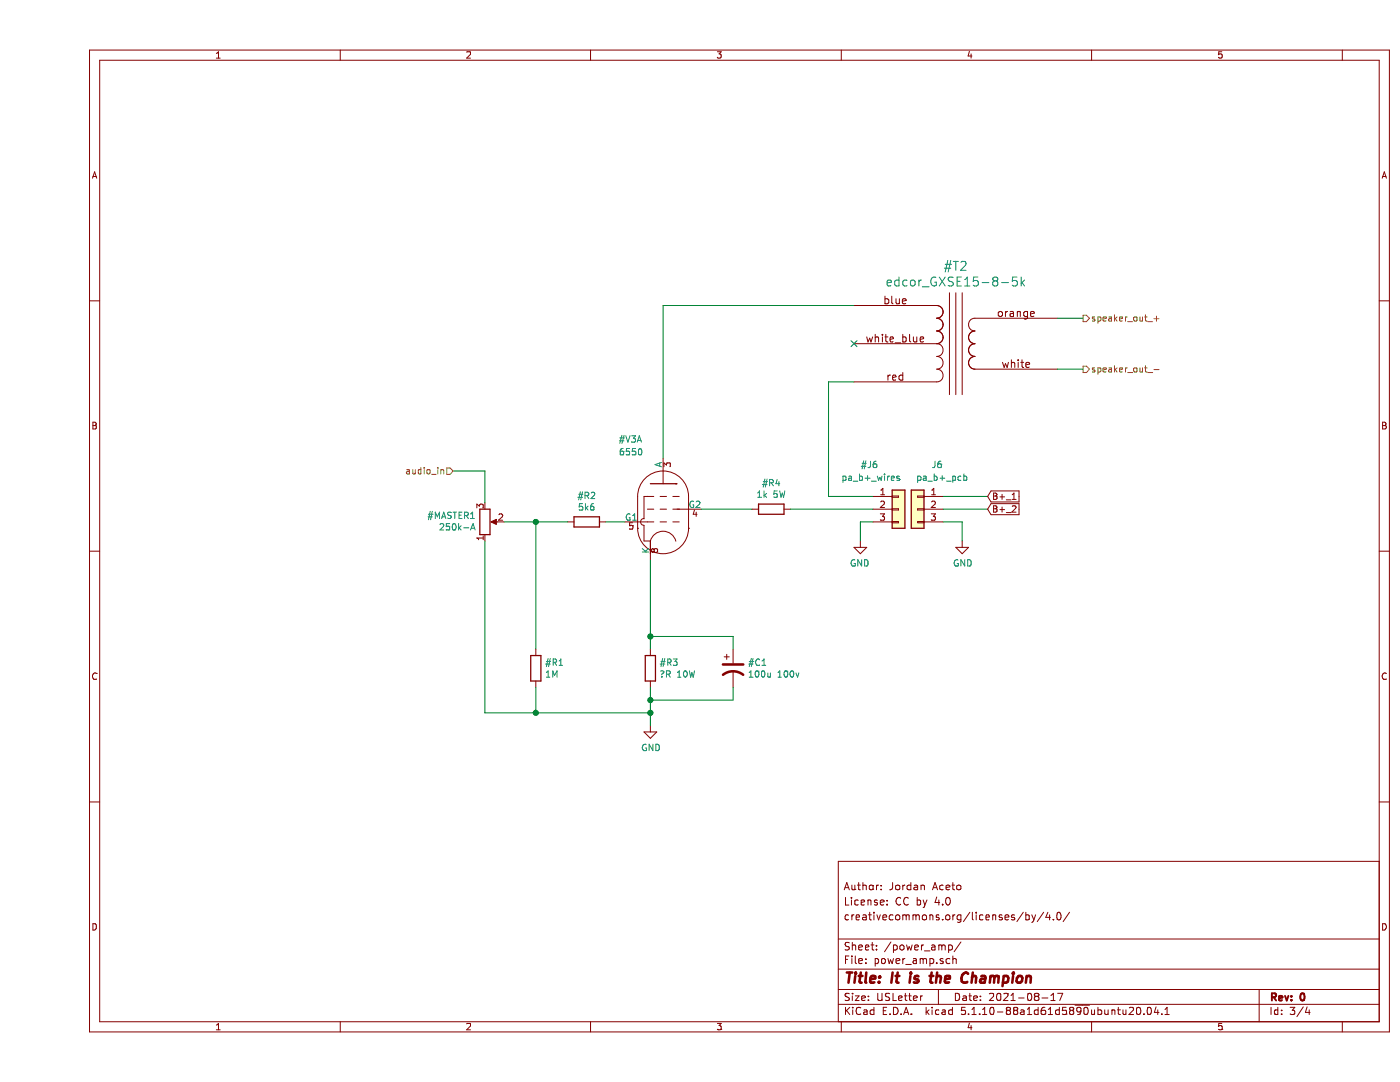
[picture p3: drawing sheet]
EESchema Schematic File Version 4
EELAYER 30 0
EELAYER END
$Descr USLetter 11000 8500
encoding utf-8
Sheet 3 4
Title "It is the Champion"
Date "2021-08-17"
Rev "0"
Comp ""
Comment1 "creativecommons.org/licenses/by/4.0/"
Comment2 "License: CC by 4.0"
Comment3 "Author: Jordan Aceto"
Comment4 ""
$EndDescr
$Comp
L Device:R #R2
U 1 1
P 4300 4100
F 0 "#R2" V 4093 4100 50  0000 C CNN
F 1 "5k6" V 4184 4100 50  0000 C CNN
F 2 "Resistor_THT:R_Axial_DIN0414_L11.9mm_D4.5mm_P20.32mm_Horizontal" V 4230 4100 50  0001 C CNN
F 3 "~" H 4300 4100 50  0001 C CNN
	1    4300 4100
	0    1    1    0   
$EndComp
$Comp
L Device:R #R4
U 1 1
P 5750 4000
F 0 "#R4" V 5543 4000 50  0000 C CNN
F 1 "1k 5W" V 5634 4000 50  0000 C CNN
F 2 "Resistor_THT:R_Axial_DIN0414_L11.9mm_D4.5mm_P20.32mm_Horizontal" V 5680 4000 50  0001 C CNN
F 3 "~" H 5750 4000 50  0001 C CNN
	1    5750 4000
	0    1    1    0   
$EndComp
$Comp
L Device:R #R3
U 1 1
P 4800 5250
F 0 "#R3" H 4870 5296 50  0000 L CNN
F 1 "?R 10W" H 4870 5205 50  0000 L CNN
F 2 "Resistor_THT:R_Axial_Power_L48.0mm_W12.5mm_P60.96mm" V 4730 5250 50  0001 C CNN
F 3 "~" H 4800 5250 50  0001 C CNN
	1    4800 5250
	1    0    0    -1  
$EndComp
$Comp
L Device:CP1 #C1
U 1 1
P 5450 5250
F 0 "#C1" H 5565 5296 50  0000 L CNN
F 1 "100u 100v" H 5565 5205 50  0000 L CNN
F 2 "" H 5450 5250 50  0001 C CNN
F 3 "~" H 5450 5250 50  0001 C CNN
	1    5450 5250
	1    0    0    -1  
$EndComp
Wire Wire Line
	4450 4100 4600 4100
Text GLabel 7450 3900 2    50   Input ~ 0
B+_1
Text GLabel 7450 4000 2    50   Input ~ 0
B+_2
Wire Wire Line
	5600 4000 5200 4000
Wire Wire Line
	5450 5100 5450 5000
Wire Wire Line
	5450 5000 4800 5000
Connection ~ 4800 5000
Wire Wire Line
	4800 5000 4800 5100
Wire Wire Line
	4800 5400 4800 5500
Wire Wire Line
	4800 5500 5450 5500
Wire Wire Line
	5450 5500 5450 5400
$Comp
L power:GND #PWR04
U 1 1
P 4800 5700
F 0 "#PWR04" H 4800 5450 50  0001 C CNN
F 1 "GND" H 4805 5527 50  0000 C CNN
F 2 "" H 4800 5700 50  0001 C CNN
F 3 "" H 4800 5700 50  0001 C CNN
	1    4800 5700
	1    0    0    -1  
$EndComp
Wire Wire Line
	4800 5700 4800 5600
Connection ~ 4800 5500
Text HLabel 8200 2900 2    50   Output ~ 0
speaker_out_-
Text HLabel 8200 2500 2    50   Output ~ 0
speaker_out_+
NoConn ~ 6400 2700
Wire Wire Line
	6400 2400 4900 2400
Wire Wire Line
	4900 2400 4900 3600
Wire Wire Line
	6200 3000 6400 3000
Wire Wire Line
	8200 2500 8000 2500
Wire Wire Line
	8000 2900 8200 2900
$Comp
L custom_parts:edcor_GXSE15-8-3.5k #T2
U 1 1
P 7250 2600
F 0 "#T2" H 7200 3110 70  0000 C CNN
F 1 "edcor_GXSE15-8-5k" H 7200 2989 70  0000 C CNN
F 2 "" H 7200 2600 60  0001 C CNN
F 3 "" H 7200 2600 60  0000 C CNN
	1    7250 2600
	1    0    0    -1  
$EndComp
$Comp
L custom_parts:KT88 #V3
U 1 1
P 4900 4050
F 0 "#V3" H 4550 4650 50  0000 L CNN
F 1 "6550" H 4550 4550 50  0000 L CNN
F 2 "Valve:Valve_Octal" H 5200 3700 50  0001 C CNN
F 3 "http://www.r-type.org/pdfs/el34.pdf" H 4900 4050 50  0001 C CNN
	1    4900 4050
	1    0    0    -1  
$EndComp
Wire Wire Line
	6550 4000 5900 4000
Wire Wire Line
	4800 5600 3900 5600
Connection ~ 4800 5600
Wire Wire Line
	4800 5600 4800 5500
$Comp
L Device:R #R1
U 1 1
P 3900 5250
F 0 "#R1" H 3970 5296 50  0000 L CNN
F 1 "1M" H 3970 5205 50  0000 L CNN
F 2 "Resistor_THT:R_Axial_DIN0414_L11.9mm_D4.5mm_P20.32mm_Horizontal" V 3830 5250 50  0001 C CNN
F 3 "~" H 3900 5250 50  0001 C CNN
	1    3900 5250
	1    0    0    -1  
$EndComp
Wire Wire Line
	3900 5400 3900 5600
Connection ~ 3900 5600
Wire Wire Line
	3900 5100 3900 4100
Connection ~ 3900 4100
Wire Wire Line
	3900 4100 4150 4100
Wire Wire Line
	4800 4400 4800 5000
Wire Wire Line
	3900 5600 3500 5600
Wire Wire Line
	3500 4250 3500 5600
Wire Wire Line
	3500 3950 3500 3700
Wire Wire Line
	3650 4100 3900 4100
Text HLabel 3250 3700 0    50   Input ~ 0
audio_in
$Comp
L Device:R_POT RV?
U 1 1
P 3500 4100
AR Path="/6111610F/61332047" Ref="RV?"  Part="1" 
AR Path="/61116994/61332047" Ref="#MASTER1"  Part="1" 
F 0 "#MASTER1" H 3430 4054 50  0000 R CNN
F 1 "250k-A" H 3430 4145 50  0000 R CNN
F 2 "" H 3500 4100 50  0001 C CNN
F 3 "~" H 3500 4100 50  0001 C CNN
	1    3500 4100
	1    0    0    1   
$EndComp
$Comp
L Connector_Generic:Conn_01x03 #J6
U 1 1
P 6750 4000
F 0 "#J6" H 6450 4350 50  0000 L CNN
F 1 "pa_b+_wires" H 6300 4250 50  0000 L CNN
F 2 "" H 6750 4000 50  0001 C CNN
F 3 "~" H 6750 4000 50  0001 C CNN
	1    6750 4000
	1    0    0    -1  
$EndComp
$Comp
L Connector_Generic:Conn_01x03 J6
U 1 1
P 6900 4000
F 0 "J6" H 6700 4350 50  0000 L CNN
F 1 "pa_b+_pcb" H 6500 4250 50  0000 L CNN
F 2 "Connector_Wire:SolderWire-0.75sqmm_1x03_P4.8mm_D1.25mm_OD2.3mm_Relief" H 6900 4000 50  0001 C CNN
F 3 "~" H 6900 4000 50  0001 C CNN
	1    6900 4000
	-1   0    0    -1  
$EndComp
Wire Wire Line
	7100 4000 7450 4000
Wire Wire Line
	7450 3900 7100 3900
$Comp
L power:GND #PWR0103
U 1 1
P 7250 4250
F 0 "#PWR0103" H 7250 4000 50  0001 C CNN
F 1 "GND" H 7255 4077 50  0000 C CNN
F 2 "" H 7250 4250 50  0001 C CNN
F 3 "" H 7250 4250 50  0001 C CNN
	1    7250 4250
	1    0    0    -1  
$EndComp
Wire Wire Line
	7250 4250 7250 4100
Wire Wire Line
	7250 4100 7100 4100
Wire Wire Line
	6200 3000 6200 3900
Wire Wire Line
	6200 3900 6550 3900
$Comp
L power:GND #PWR0104
U 1 1
P 6450 4250
F 0 "#PWR0104" H 6450 4000 50  0001 C CNN
F 1 "GND" H 6455 4077 50  0000 C CNN
F 2 "" H 6450 4250 50  0001 C CNN
F 3 "" H 6450 4250 50  0001 C CNN
	1    6450 4250
	-1   0    0    -1  
$EndComp
Wire Wire Line
	6450 4250 6450 4100
Wire Wire Line
	6450 4100 6550 4100
Wire Wire Line
	3500 3700 3250 3700
$EndSCHEMATC
